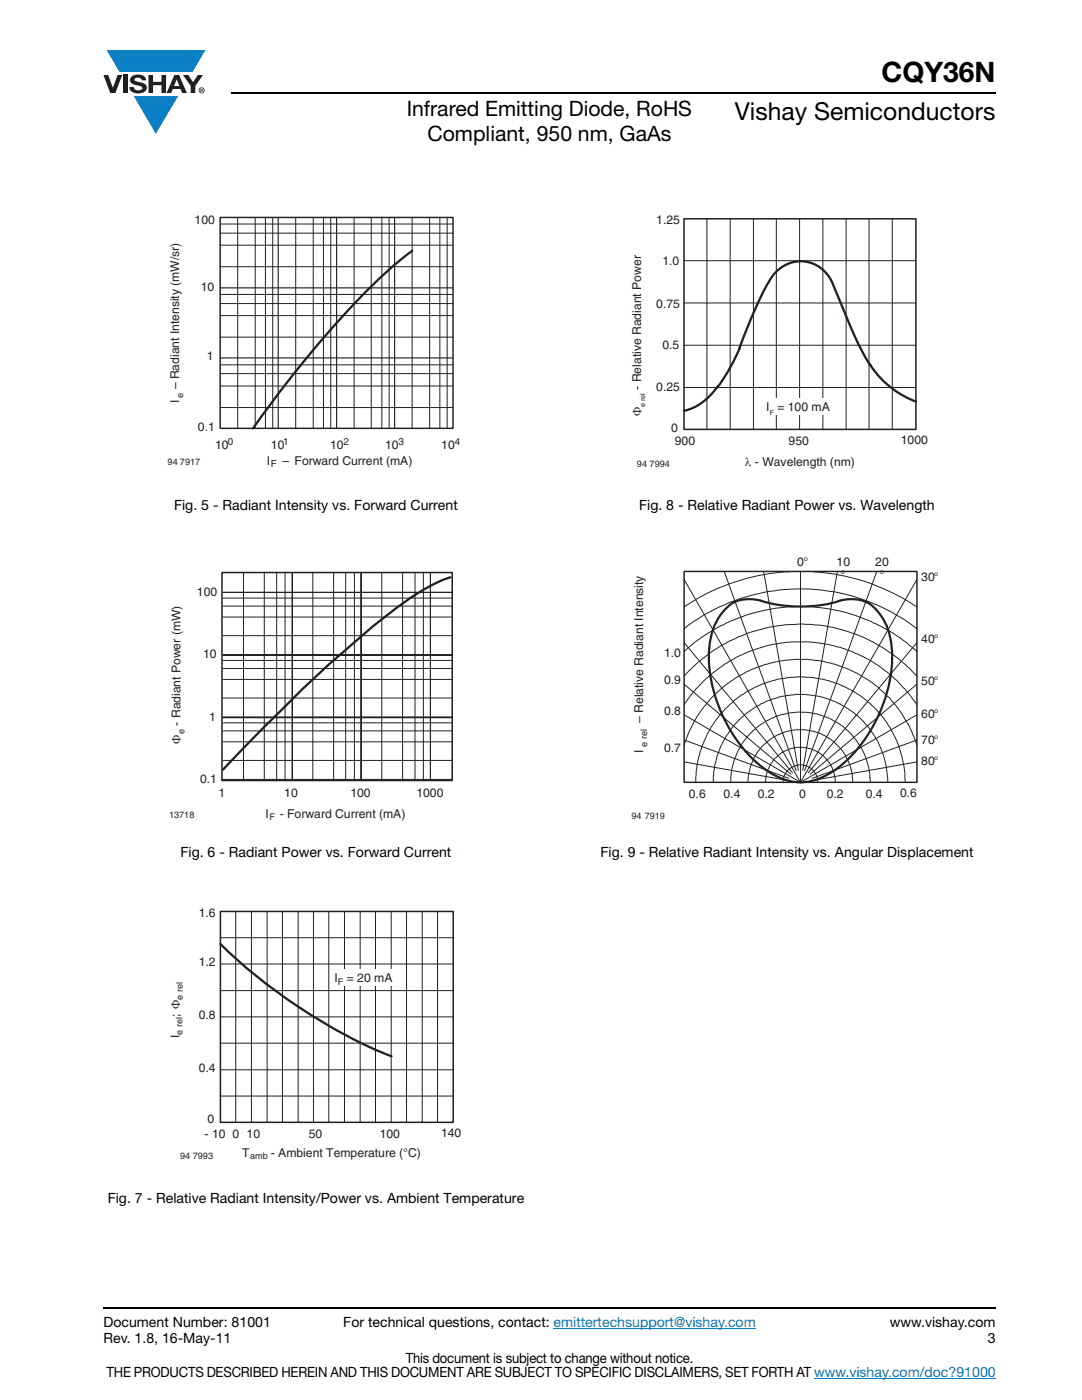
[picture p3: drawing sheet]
<svg xmlns="http://www.w3.org/2000/svg" width="216mm" height="279mm" viewBox="0 0 216 279" stroke-linecap="round" stroke-linejoin="round" font-family="sans-serif">
<g fill="#0a7fc3">
<path d="M21.3 10h19.7l-2.6 4.3h-1.1h-13.5z"/>
<path d="M26.7 19.2h8.9l-4.5 7.5z"/>
</g>
<g fill="#231f20">
<path d="M20.6 15h1l.9 2.5 1-2.5h.9l-1.4 3.6h-1z"/>
<path d="M24.6 15h.9v3.6h-.9z"/>
<path d="M26.3 15.3a2.1 2.1 0 0 1 2.8 .3l.1 .4h-.9a.79 .79 0 0 0-.7-.5 .79 .79 0 0 0-.8 .4l.3 .3 1 .2a1.08 1.08 0 0 1 1.2 1 1.08 1.08 0 0 1-1.1 1.2 1.73 1.73 0 0 1-2.4-1.2h.9a.96 .96 0 0 0 .8 .6 .96 .96 0 0 0 .9-.4 1.31 1.31 0 0 0-1.2-.6 1.03 1.03 0 0 1-1.1-.6 1.03 1.03 0 0 1 .2-1.1z"/>
<path d="M29.6 15h.9v1.3h1.7v-1.3h.9v3.6h-.9v-1.6h-1.7v1.6h-.9z"/>
<path d="M36.5 15h1.1l.9 1.4 1-1.4h1l-1.5 2.2v1.4h-.9v-1.4z"/>
<path d="M35.3 15.9l.5 1.3h-1.1zM34.8 15l-1.6 3.6h1l.3-.8h1.5l.3 .8h1l-1.6-3.6z"/>
<path d="M39.8 18a.46 .46 0 0 1 .9 0 .46 .46 0 0 1-.9 0zM39.6 18a.6 .6 0 0 0 1.2 0 .6 .6 0 0 0-1.2 0z"/>
<path d="M40.1 17.8h.2v.2h-.2zM40 17.7v.7h.1v-.3l.4 .3-.2-.3 .2-.2-.1-.2z"/>
</g>
<path d="M110.5 265.1h40.3M162.4 275.1h36.3" fill="none" stroke="#007ec4" stroke-width=".2"/>
<path d="M46.1 18.6h152.5M20.6 261h178" fill="none" stroke="#000" stroke-width=".36"/>
<path d="M33.4 42.7h58.4v50.9h-58.4z" fill="#fff"/>
<path d="M82.3 50.1a116.8 116.8 0 0 0-18.5 18.2l-6.7 8.3-6.6 8.9" fill="none" stroke="#231f20" stroke-width=".46"/>
<path d="M43.9 43.4h46.5v42.1h-46.5z" fill="none" stroke="#231f20" stroke-width=".29"/>
<g fill="none" stroke="#231f20" stroke-width=".2">
<path d="M43.9 58.8h46.5M43.9 44.7h46.5M43.9 46.5h46.5M43.9 48.9h46.5M43.9 53.2h46.5M47.4 43.4v42.1M50.9 43.4v42.1M53 43.4v42.1M54.4 43.4v42.1M59 43.4v42.1M62.5 43.4v42.1M64.5 43.4v42.1"/>
<path d="M66 43.4v42.1M70.7 43.4v42.1M74.1 43.4v42.1M76.2 43.4v42.1M77.6 43.4v42.1M82.2 43.4v42.1M85.7 43.4v42.1M87.8 43.4v42.1M89.2 43.4v42.1M43.9 72.8h46.5M43.9 74.6h46.5M43.9 77h46.5"/>
<path d="M43.9 60.6h46.5M43.9 63h46.5M43.9 67.3h46.5M43.9 81.3h46.5"/>
</g>
<path d="M43.9 57.5h46.5M55.5 43.4v42.1M67.2 43.4v42.1M78.7 43.4v42.1M43.9 71.4h46.5" fill="none" stroke="#231f20" stroke-width=".23"/>
<path d="M33.7 114.1h56.7v50h-56.7z" fill="#fff"/>
<g fill="none" stroke="#231f20" stroke-width=".2">
<path d="M44.5 119.4h45.6M44.5 118.2h45.6M44.5 118.3h45.6M48.6 114.2v41.6M52.7 114.2v41.6M55.2 114.2v41.6M56.9 114.2v41.6M58.3 114.2v41.6M58.3 114.5v41.1M62.4 114.2v41.6M66.6 114.2v41.6M69 114.2v41.6"/>
<path d="M70.7 114.2v41.6M72 114.2v41.6M72 114.5l.1 41.1zM72.1 114.5v41.1M76.2 114.2v41.6M80.3 114.2v41.6M82.8 114.2v41.6M84.5 114.2v41.6M85.9 114.2v41.6M85.9 114.5v41.1M44.5 139.3h45.6M44.5 135.6h45.6"/>
<path d="M44.5 133.4h45.6M44.5 131.8h45.6M44.5 130.6h45.6M44.5 126.9h45.6M44.5 123.1h45.6M44.5 121h45.6M44.5 130.7l45.6 .1zM44.5 130.8h45.6M44.5 155.5h45.6M44.5 151.8h45.6M44.5 148h45.6M44.5 145.9h45.6"/>
<path d="M44.5 144.3h45.6M44.5 143.1h45.6M44.5 143.2h45.6zM44.5 143.2h45.6"/>
</g>
<path d="M44.3 114.3h45.9v41.5h-45.9z" fill="none" stroke="#231f20" stroke-width=".3"/>
<path d="M89.9 115.2a43.5 43.5 0 0 0-12.5 7.5 275.6 275.6 0 0 0-24.7 22.4l-8.2 8.5" fill="none" stroke="#231f20" stroke-width=".46"/>
<path d="M33.7 181.3h59v50.5h-59z" fill="#fff"/>
<path d="M44 181.9h46.4v42.1h-46.4z" fill="none" stroke="#231f20" stroke-width=".3"/>
<g fill="none" stroke="#231f20" stroke-width=".2">
<path d="M44 197.7h46.4M44 192.4h46.4M44 187.1h46.4M47 181.9v42.1M50.2 181.9v42.1M53.3 181.9v42.1M56.4 181.9v42.1M59.5 181.9v42.1M62.5 181.9v42.1M65.6 181.9v42.1M68.7 181.9v42.1M71.9 181.9v42.1"/>
<path d="M74.9 181.9v42.1M78.1 181.9v42.1M81.1 181.9v42.1M84.2 181.9v42.1M87.3 181.9v42.1M44 218.7h46.4M44 213.5h46.4M44 208.2h46.4M44 202.9h46.4"/>
</g>
<path d="M44 188.4a108.2 108.2 0 0 0 34.1 22.4" fill="none" stroke="#231f20" stroke-width=".46"/>
<g fill="#fff">
<path d="M65.9 193.5h14.1v3.3h-14.1z"/>
<path d="M125.8 42.7h59.4v51h-59.4z"/>
</g>
<path d="M136.5 43.7h46.3v42h-46.3z" fill="none" stroke="#231f20" stroke-width=".3"/>
<g fill="none" stroke="#231f20" stroke-width=".2">
<path d="M136.4 52h46.3M141.1 43.7v42M145.7 43.7v42M150.3 43.7v42M154.9 43.7v42M159.6 43.7v42M164.2 43.7v42M168.8 43.7v42M173.4 43.7v42M178 43.7v42M136.4 77.3h46.3M136.4 68.9h46.3"/>
<path d="M136.4 60.5h46.3"/>
</g>
<path d="M143.2 77a11.4 11.4 0 0 1-6.7 5M147.5 69.6a86.8 86.8 0 0 1 6.4-14.2 6.8 6.8 0 0 1 12.1 .9l4.4 10.6a37.8 37.8 0 0 0 3.3 6M147.7 69.3l-2.3 4.5-2.3 3.6M173.6 72.8a18.5 18.5 0 0 0 9.2 7.3" fill="none" stroke="#231f20" stroke-width=".46"/>
<g fill="#fff">
<path d="M152 79.6h15.2v3.2h-15.2z"/>
<path d="M126 110.8h61.3v53.1h-61.3z"/>
</g>
<path d="M173 120.2a11.2 11.2 0 0 1 4.9 8.8 29.1 29.1 0 0 1-11.3 24.7 10.8 10.8 0 0 1-13.7 0 29.1 29.1 0 0 1-11.4-24.7 11.2 11.2 0 0 1 4.9-8.8 8.8 8.8 0 0 1 6.9 .1 28.4 28.4 0 0 0 15.1-.6 7.8 7.8 0 0 1 4.6 .5" fill="none" stroke="#231f20" stroke-width=".44"/>
<path d="M136.5 114h46.5v42.1h-46.5z" fill="none" stroke="#231f20" stroke-width=".29"/>
<g fill="none" stroke="#231f20" stroke-width=".2">
<path d="M136.5 115.6l23.2 40.5M144.5 114l14.4 39.8M152.4 114l6.9 39.7M159.7 114v42.1M167.1 114l-6.9 39.7M175 114l-14.5 39.8M183 115.6l-23.3 40.5M136.5 121.1a42.2 42.2 0 0 1 21.6-7.1h3.6a41.7 41.7 0 0 1 21.3 7.1M136.5 130a34.2 34.2 0 0 1 9.5-6.1 34.4 34.4 0 0 1 16.6-2.7 34.4 34.4 0 0 1 20.4 8.8M136.5 136.5l21.3 18M136.5 128.2l21.6 26M136.5 125.5a37.8 37.8 0 0 1 14.1-6.9 37.8 37.8 0 0 1 10.7-1.1 38.3 38.3 0 0 1 21.7 8"/>
<path d="M136.5 134.9a31.2 31.2 0 0 1 46.5 0M183 128.2l-21.7 26M183 136.5l-21.4 18M136.5 140.6a27.8 27.8 0 0 1 21.5-12.5h3.4a27.7 27.7 0 0 1 9.8 2.5l2.2 1.1a28.3 28.3 0 0 1 9.6 8.9M136.5 148.7a24.3 24.3 0 0 1 13-14.8 24.5 24.5 0 0 1 9.1-2.3h2.5a26.1 26.1 0 0 1 9.8 2.7l2.5 1.5a24 24 0 0 1 6.4 6.4l1.7 2.9 1.5 3.6M136.5 142.7l23.2 13.4M136.5 147.7l20.9 7.6M136.5 152.1l20.8 3.7M138.8 156.1a21.6 21.6 0 0 1 1.2-6.8l1.1-2.7 .7-1.3a21.6 21.6 0 0 1 7.8-7.6 23.1 23.1 0 0 1 6.5-2.2 22.2 22.2 0 0 1 8.2 .1 21.3 21.3 0 0 1 7.1 3.1l1.4 1a22.3 22.3 0 0 1 4 4.3 22.2 22.2 0 0 1 3.8 12.1M145.8 156.1a13.9 13.9 0 0 1 13.9-14 13.9 13.9 0 0 1 13.9 14M149.2 156.1a10.6 10.6 0 0 1 9.5-10.5h2l1.1 .3a9.3 9.3 0 0 1 4 1.7 10.4 10.4 0 0 1 4.3 8.5M152.7 156.1h.1"/>
<path d="M156.2 156.1a3.5 3.5 0 0 1 5.6-2.8 3.8 3.8 0 0 1 1.4 2.8M166.7 156.1a7.1 7.1 0 0 0-2.5-5.3 7.7 7.7 0 0 0-4-1.7h-1.1a7.9 7.9 0 0 0-3.7 1.6l-.6 .6a7.3 7.3 0 0 0-2.1 4.8M177.1 156.1a17.6 17.6 0 0 0-4.8-12.1l-1.1-1.1a18.2 18.2 0 0 0-10.6-4.3h-1.8a17.6 17.6 0 0 0-15.7 12.1l-.7 3.3-.1 2.1M183 147.7l-20.9 7.6M183 152.1l-20.9 3.7M183 142.7l-23.3 13.4"/>
</g>
<text font-size="5.6" x="175.9" y="16.4">CQY36N</text>
<text font-size="4.9" x="146.6" y="24">Vishay Semiconductors</text>
<g font-size="4.2">
<text x="81.2" y="23.1">Infrared Emitting Diode, RoHS</text>
<text x="85.3" y="28.1">Compliant, 950 nm, GaAs</text>
</g>
<g font-size="2.8">
<text x="34.7" y="101.8">Fig. 5 - Radiant Intensity vs. Forward Current</text>
<text x="127.5" y="101.8">Fig. 8 - Relative Radiant Power vs. Wavelength</text>
<text x="36" y="171">Fig. 6 - Radiant Power vs. Forward Current</text>
<text x="119.8" y="171">Fig. 9 - Relative Radiant Intensity vs. Angular Displacement</text>
<text x="21.5" y="240.2">Fig. 7 - Relative Radiant Intensity/Power vs. Ambient Temperature</text>
<text x="20.6" y="268.1">Rev. 1.8, 16-May-11</text>
<text x="20.6" y="264.9">Document Number: 81001</text>
<text x="68.5" y="264.9">For technical questions, contact: emittertechsupport@vishay.com</text>
<text x="177.5" y="264.9">www.vishay.com</text>
<text x="197.1" y="268.1">3</text>
<text x="21.3" y="274.8">THE PRODUCTS DESCRIBED HEREIN AND THIS DOCUMENT ARE SUBJECT TO SPECIFIC DISCLAIMERS, SET FORTH AT www.vishay.com/doc?91000</text>
<text x="81" y="272">This document is subject to change without notice.</text>
</g>
<g font-size="2.4" fill="#231f20">
<text x="38.8" y="44.8">100</text>
<text x="131" y="44.8">1.25</text>
<text x="132.2" y="52.9">1.0</text>
<text x="40.1" y="58.1">10</text>
<text x="131" y="61.5">0.75</text>
<text x="41.2" y="71.9">1</text>
<text x="132.2" y="69.6">0.5</text>
<text x="35.8" y="77.7" transform="rotate(-90 35.8 77.7)">– Radiant Intensity (mW/sr)</text>
<text x="127.9" y="77.8" transform="rotate(-90 127.9 77.8)">- Relative Radiant Power</text>
<text x="131" y="78">0.25</text>
<text x="35.8" y="80.4" transform="rotate(-90 35.8 80.4)">I</text>
<text x="127.9" y="83.1" transform="rotate(-90 127.9 83.1)">Φ</text>
<text x="152.9" y="82">I</text>
<text x="155.1" y="82">= 100 mA</text>
<text x="39.5" y="86">0.1</text>
<text x="42.9" y="89.6">10</text>
<text x="54.1" y="89.6">10</text>
<text x="65.9" y="89.6">10</text>
<text x="76.8" y="89.6">10</text>
<text x="88.1" y="89.6">10</text>
<text x="133.9" y="86.2">0</text>
<text x="134.7" y="88.9">900</text>
<text x="157.4" y="88.9">950</text>
<text x="179.8" y="88.7">1000</text>
<text x="53.2" y="92.8">I</text>
<text x="56.4" y="92.8">– Forward Current (mA)</text>
<text x="148.6" y="93">λ - Wavelength (nm)</text>
<text x="159.1" y="112.9">0°</text>
<text x="166.9" y="112.9">10</text>
<text x="174.7" y="112.9">20</text>
<text x="39.3" y="118.9">100</text>
<text x="167.7" y="115.6">°</text>
<text x="175.5" y="115.6">°</text>
<text x="183.8" y="115.9">30°</text>
<text x="40.5" y="131.4">10</text>
<text x="132.5" y="131.2">1.0</text>
<text x="183.8" y="128.3">40°</text>
<text x="132.5" y="136.5">0.9</text>
<text x="183.8" y="136.8">50°</text>
<text x="41.7" y="143.8">1</text>
<text x="132.5" y="142.7">0.8</text>
<text x="183.8" y="143.2">60°</text>
<text x="36" y="144.8" transform="rotate(-90 36 144.8)">- Radiant Power (mW)</text>
<text x="36" y="148.5" transform="rotate(-90 36 148.5)">Φ</text>
<text x="128.4" y="144.3" transform="rotate(-90 128.4 144.3)">– Relative Radiant Intensity</text>
<text x="183.8" y="148.4">70°</text>
<text x="128.4" y="150.3" transform="rotate(-90 128.4 150.3)">I</text>
<text x="132.5" y="150">0.7</text>
<text x="183.8" y="152.7">80°</text>
<text x="39.9" y="156.2">0.1</text>
<text x="43.6" y="159">1</text>
<text x="56.7" y="159">10</text>
<text x="69.9" y="159">100</text>
<text x="83.1" y="159">1000</text>
<text x="137.5" y="159.3">0.6</text>
<text x="144.4" y="159.3">0.4</text>
<text x="151.2" y="159.3">0.2</text>
<text x="159.4" y="159.3">0</text>
<text x="165" y="159.3">0.2</text>
<text x="172.8" y="159.3">0.4</text>
<text x="179.6" y="159.1">0.6</text>
<text x="53" y="163.3">I</text>
<text x="55.8" y="163.3">- Forward Current (mA)</text>
<text x="39.7" y="183">1.6</text>
<text x="39.7" y="192.8">1.2</text>
<text x="66.7" y="196">I</text>
<text x="69.2" y="196">= 20 mA</text>
<text x="35.8" y="202.9" transform="rotate(-90 35.8 202.9)">; Φ</text>
<text x="39.7" y="203.4">0.8</text>
<text x="35.8" y="207.2" transform="rotate(-90 35.8 207.2)">I</text>
<text x="39.7" y="213.9">0.4</text>
<text x="40.8" y="227.2">- 10</text>
<text x="41.4" y="224.2">0</text>
<text x="46.4" y="227.2">0 10</text>
<text x="61.6" y="227.2">50</text>
<text x="75.8" y="227.2">100</text>
<text x="88" y="227">140</text>
<text x="48.3" y="230.9">T</text>
<text x="54" y="230.9">- Ambient Temperature (°C)</text>
</g>
<g font-size="2" fill="#231f20">
<text x="45.4" y="88.8">0</text>
<text x="56.5" y="88.8">1</text>
<text x="68.5" y="88.8">2</text>
<text x="79.5" y="88.8">3</text>
<text x="90.8" y="88.8">4</text>
<text x="54" y="93.2">F</text>
</g>
<g font-size="1.8" fill="#231f20">
<text x="36.6" y="79.4" transform="rotate(-90 36.6 79.4)">e</text>
<text x="33.4" y="92.8">94 7917</text>
<text x="127.1" y="93.3">94 7994</text>
<text x="36.8" y="146.4" transform="rotate(-90 36.8 146.4)">e</text>
<text x="129.2" y="149" transform="rotate(-90 129.2 149)">e rel</text>
<text x="33.7" y="163.3">13718</text>
<text x="53.8" y="163.7">F</text>
<text x="126" y="163.5">94 7919</text>
<text x="67.4" y="196.6">F</text>
<text x="36.5" y="199.6" transform="rotate(-90 36.5 199.6)">e rel</text>
<text x="36.4" y="206.5" transform="rotate(-90 36.4 206.5)">e rel</text>
<text x="35.9" y="231.3">94 7993</text>
<text x="49.9" y="231.4">amb</text>
</g>
<g font-size="1.4" fill="#231f20">
<text x="128.7" y="81.2" transform="rotate(-90 128.7 81.2)">e rel</text>
<text x="153.6" y="82.8">F</text>
</g>
</svg>
